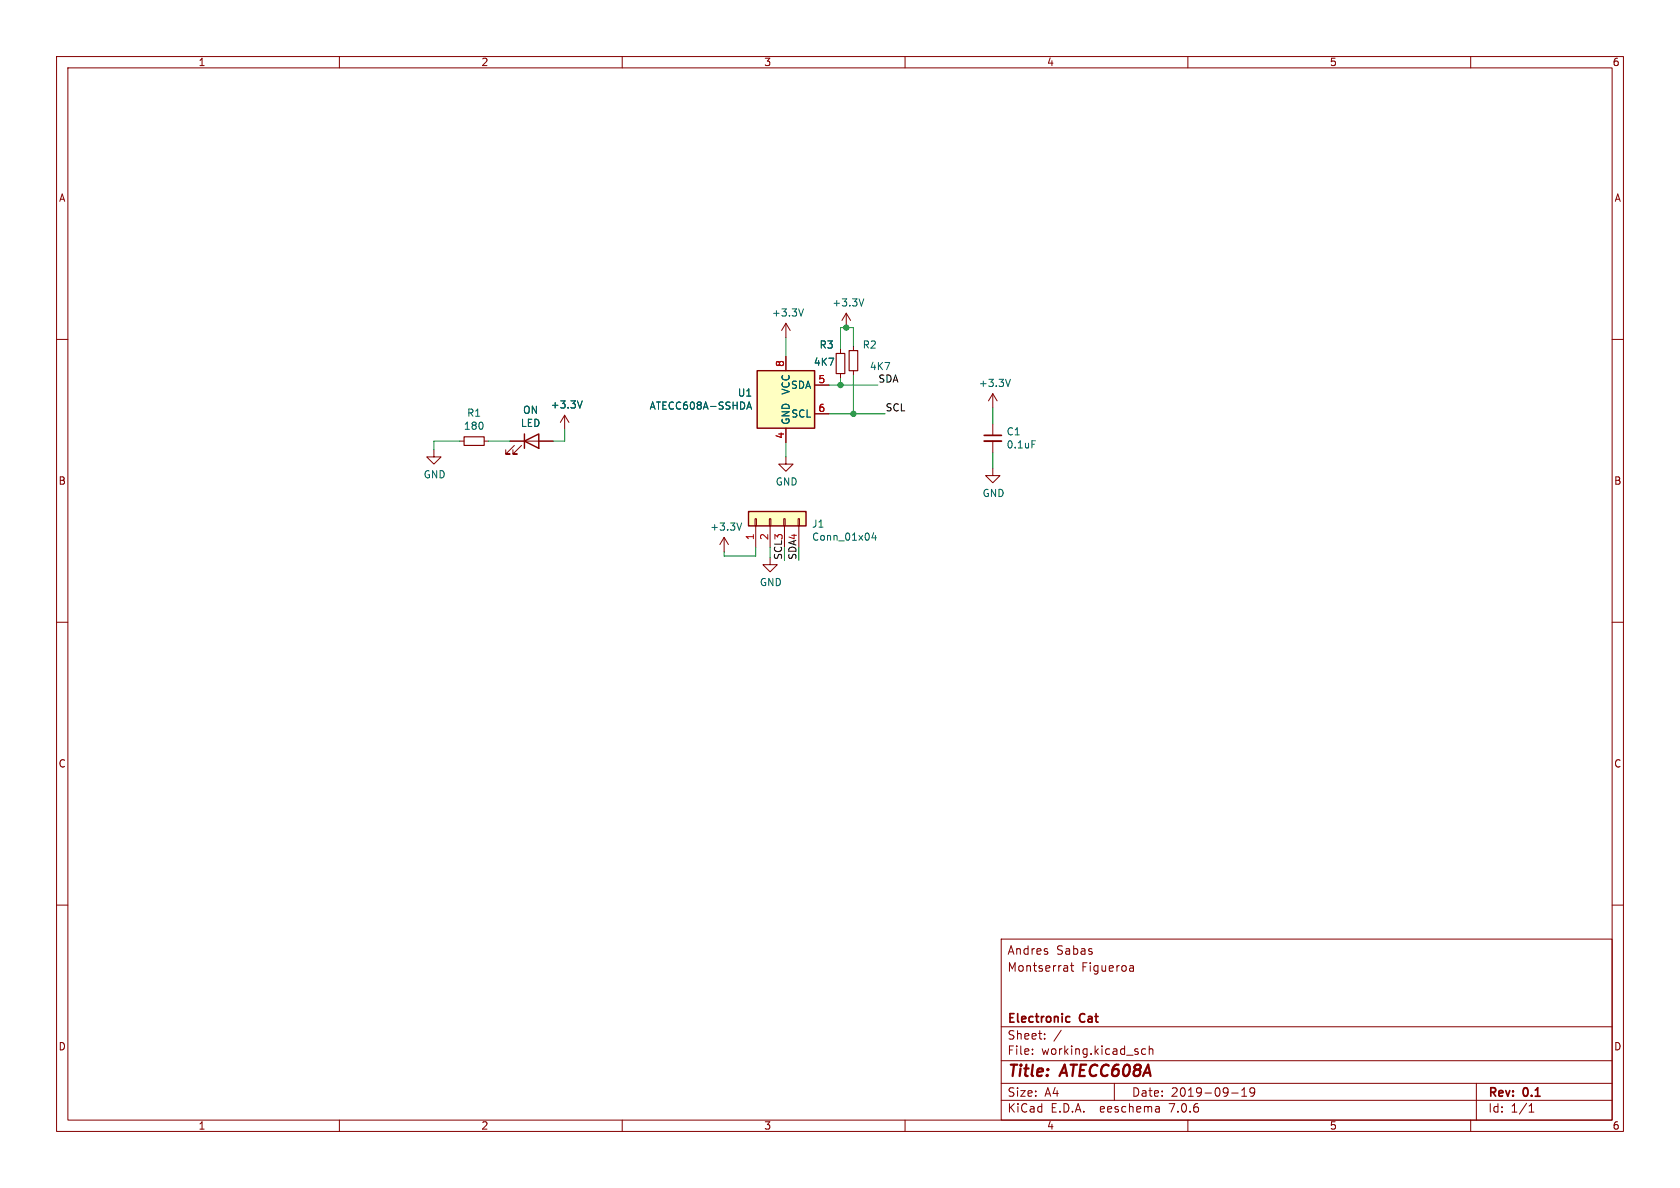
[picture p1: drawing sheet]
<svg xmlns="http://www.w3.org/2000/svg" width="297mm" height="210mm" viewBox="0 0 297 210" stroke-linecap="round" stroke-linejoin="round" font-family="sans-serif">
<g fill="none" stroke="#840000" stroke-width=".18">
<path d="M10 10h277v190h-277zM12 12h273v186h-273zM60 10v2M110 10v2M160 10v2M210 10v2M260 10v2M10 60h2M138.9 57.2v2.5M138.9 57.2l-.7 1.2M138.9 57.2l.8 1.2M149.6 55.4l-.8 1.2"/>
<path d="M149.6 55.4v2.5M149.6 55.4l.8 1.2M285 60h2M76.7 79.5v1.3h1.3l-1.3 1.2-1.3-1.2h1.3M81.3 78h.7M85.6 78h.8M90.2 78h7.6M90.9 78.7l-1.5 1.6h.8h-.8v-.8M92.2 78.7l-1.5 1.6h.7h-.7v-.8M99.8 73.4l-.7 1.3M99.8 73.4v2.5M99.8 73.4l.8 1.3"/>
<path d="M138.9 63v2.5M138.9 75.7v2.5M144 68.1h2.6M144 73.2h2.6M148.6 61.7v.8M148.6 66v.8M150.9 61.2v.8M150.9 65.5v.8M175.5 69.6v2.5M175.5 74.9v2.1M175.5 78v2M175.5 69.6l-.7 1.3"/>
<path d="M175.5 69.6l.8 1.3M128 95l-.7 1.3M128 95v2.5M128 95l.8 1.3M133.5 91.7h.2v1.3h-.2zM133.6 93v3.8M136 91.7h.3v1.3h-.3zM136.1 98.6v1.2h1.3l-1.3 1.3-1.2-1.3h1.2M136.1 93v3.8M138.6 91.7h.2v1.3h-.2zM138.7 93v3.8M138.9 80.8v1.2h1.3l-1.3 1.3-1.2-1.3h1.2"/>
<path d="M141.1 91.7h.3v1.3h-.3zM141.2 93v3.8M175.5 82.8v1.3h1.3l-1.3 1.2-1.3-1.2h1.3M10 110h2M285 110h2M10 160h2M285 160h2M177 166h108v32h-108zM188.5 170.7l.2 .2v.8M188.7 171.6l-.1 .1M188.7 171.1h-.1M189.2 170.7h.6"/>
<path d="M189.5 170.2v1.3l.3 .2M199.9 170.7h.3l.2 .2v.8M200.4 171.6l-.5 .1M200.4 171.1h-.5M60 198v2M110 198v2M160 198v2M177 194.5h108M177 191.5h108M177 187.5h108M177 181.5h108M182.5 186.3v.1"/>
<path d="M182.5 185.5v.1M184.7 183.6v.1M184.7 182.8v.1M187.6 182.1l-1.3 2M197 191.5v3M202.5 185.5l-.4-.1-.3 .3v.4l.2 .2h.5M203.2 185.5l.2-.1 .3 .1 .1 .9M203.2 184.9v1.5M204.9 195.7l.1 .9M205 196.5l-.2 .1M205 196h-.2M210 198v2"/>
<path d="M217.7 193.2h1.2M219.5 193.8h.9M219.5 192.7l.5-.4v1.5M221.8 192.9l-.3 .3h-.3l-.2-.3 .1-.5 .4-.1 .2 .1a.99 .99 0 0 1-.3 1.4h-.3M260 198v2M261 191.5v6.5M270.3 196.6h.9M270.3 195.5l.4-.4v1.5"/>
</g>
<path d="M174 77h3M188.7 179.7l.4 .1M189.1 180.6l-.4 .1" fill="none" stroke="#840000" stroke-width=".3"/>
<g fill="#ffffc2" stroke="#ffffc2" stroke-width=".18">
<path d="M133.9 65.5h10.1v10.2h-10.1z"/>
<path d="M132.3 90.4h10.2v2.6h-10.2z"/>
</g>
<path d="M92.7 78l2.5-1.3v2.5zM92.7 76.7v2.5M133.9 65.5h10.1v10.2h-10.1zM132.3 90.4h10.2v2.6h-10.2z" fill="none" stroke="#840000" stroke-width=".25"/>
<path d="M142 54.6l-.4 1.3M152.7 52.8l-.4 1.3M102.9 70.9l-.4 1.2M132 72.3l.4-1.2 .5 1.2M132.1 72h.6M178.6 67.1l-.4 1.2M182.4 77.9h.6M131.1 92.5l-.4 1.2M154.5 94.2l-.3 .9h.7M154.8 94.7v.8" fill="none" stroke="#006464" stroke-width=".18"/>
<path d="M174 78h3" fill="none" stroke="#840000" stroke-width=".33"/>
<path d="M82 77.2h3.6v1.5h-3.6zM147.8 62.5h1.6v3.5h-1.6zM150.1 62h1.5v3.5h-1.5z" fill="none" stroke="#840000" stroke-width=".2"/>
<g fill="none" stroke="#009600" stroke-width=".18">
<path d="M138.9 59.7v3.3M81.3 78h-4.6v1.5M86.4 78h3.8M99.8 75.9v2.1h-2M138.9 78.2v2.6M146.6 68.1h8.6M146.6 73.2h9.9M148.6 66.8v1.3M150.9 61.2v-3.3h-2.3v3.8M150.9 66.3v6.9M175.5 72.1v2.8M133.6 96.8v1.5h-5.6v-.8"/>
<path d="M136.1 96.8v1.8M175.5 80v2.8"/>
</g>
<g fill="#009600" stroke="#009600" stroke-width=".18">
<circle cx="149.6" cy="57.9" r=".46"/>
<circle cx="150.9" cy="73.2" r=".46"/>
<circle cx="148.6" cy="68.1" r=".46"/>
</g>
<g font-size="2.8" fill="#840000">
<text x="178" y="190.9">Title:</text>
<text x="187.7" y="190.9">ATECC608A</text>
</g>
<g font-size="2.1" fill="#840000">
<text x="178" y="172">Montserrat</text>
<text x="178" y="169">Andres</text>
<text x="186.7" y="169">Sabas</text>
<text x="191.2" y="172">Figueroa</text>
<text x="178" y="184">Sheet:</text>
<text x="178" y="181.2">Electronic</text>
<text x="191" y="181.2">Cat</text>
<text x="178" y="186.7">File:</text>
<text x="184.1" y="186.7">working.kicad_sch</text>
<text x="178" y="196.9">KiCad</text>
<text x="178" y="194.1">Size:</text>
<text x="184.7" y="194.1">A4</text>
<text x="185.7" y="196.9">E.D.A.</text>
<text x="194.6" y="196.9">eeschema</text>
<text x="200" y="194.1">Date:</text>
<text x="207" y="196.9">7.0.6</text>
<text x="207" y="194.1">2019-09-19</text>
<text x="263" y="194.3">Rev:</text>
<text x="263" y="196.9">Id:</text>
<text x="267.1" y="196.9">1/1</text>
<text x="269.4" y="194.3">0.1</text>
</g>
<g font-size="1.8" fill="#840000">
<text x="35" y="11.9">1</text>
<text x="85" y="11.9">2</text>
<text x="135" y="11.9">3</text>
<text x="185" y="11.9">4</text>
<text x="235" y="11.9">5</text>
<text x="285" y="11.9">6</text>
<text x="10.3" y="35.9">A</text>
<text x="285.3" y="35.9">A</text>
<text x="10.3" y="85.9">B</text>
<text x="285.3" y="85.9">B</text>
<text x="10.3" y="135.9">C</text>
<text x="285.3" y="135.9">C</text>
<text x="10.3" y="185.9">D</text>
<text x="285.3" y="185.9">D</text>
<text x="35" y="199.9">1</text>
<text x="85" y="199.9">2</text>
<text x="135" y="199.9">3</text>
<text x="185" y="199.9">4</text>
<text x="235" y="199.9">5</text>
<text x="285" y="199.9">6</text>
</g>
<g font-size="1.8" fill="#006464">
<text x="136.4" y="56.2">+3.3V</text>
<text x="147" y="54.4">+3.3V</text>
<text x="143.8" y="64.9">4K7</text>
<text x="144.8" y="61.8">R3</text>
<text x="152.4" y="61.8">R2</text>
<text x="153.7" y="65.6">4K7</text>
<text x="130.3" y="70.3">U1</text>
<text x="139.7" y="68.9">SDA</text>
<text x="139.8" y="69.9" transform="rotate(-90 139.8 69.9)">VCC</text>
<text x="173" y="68.6">+3.3V</text>
<text x="81.9" y="76.2">180</text>
<text x="82.5" y="73.9">R1</text>
<text x="92" y="75.7">LED</text>
<text x="92.4" y="73.4">ON</text>
<text x="97.3" y="72.4">+3.3V</text>
<text x="114.7" y="72.6">ATECC608A-SSHDA</text>
<text x="139.8" y="74">SCL</text>
<text x="139.8" y="75.2" transform="rotate(-90 139.8 75.2)">GND</text>
<text x="177.9" y="77.2">C1</text>
<text x="177.9" y="79.5">0.1uF</text>
<text x="74.8" y="84.8">GND</text>
<text x="137" y="86">GND</text>
<text x="173.6" y="88.1">GND</text>
<text x="125.5" y="94">+3.3V</text>
<text x="143.5" y="93.5">J1</text>
<text x="143.5" y="95.8">Conn_01x04</text>
<text x="134.2" y="103.8">GND</text>
</g>
<g font-size="1.8" fill="#a90000">
<text x="138.7" y="65" transform="rotate(-90 138.7 65)">8</text>
<text x="144.6" y="67.8">5</text>
<text x="138.7" y="77.7" transform="rotate(-90 138.7 77.7)">4</text>
<text x="144.6" y="72.9">6</text>
<text x="133.3" y="95.6" transform="rotate(-90 133.3 95.6)">1</text>
<text x="135.9" y="95.6" transform="rotate(-90 135.9 95.6)">2</text>
</g>
<g font-size="1.8" fill="#0f0f0f">
<text x="155.2" y="67.7">SDA</text>
<text x="156.5" y="72.8">SCL</text>
</g>
<g font-size="1.8" fill="#009600">
<text x="138.3" y="99.1" transform="rotate(-90 138.3 99.1)">SCL3</text>
<text x="140.9" y="99.1" transform="rotate(-90 140.9 99.1)">SDA4</text>
</g>
</svg>
